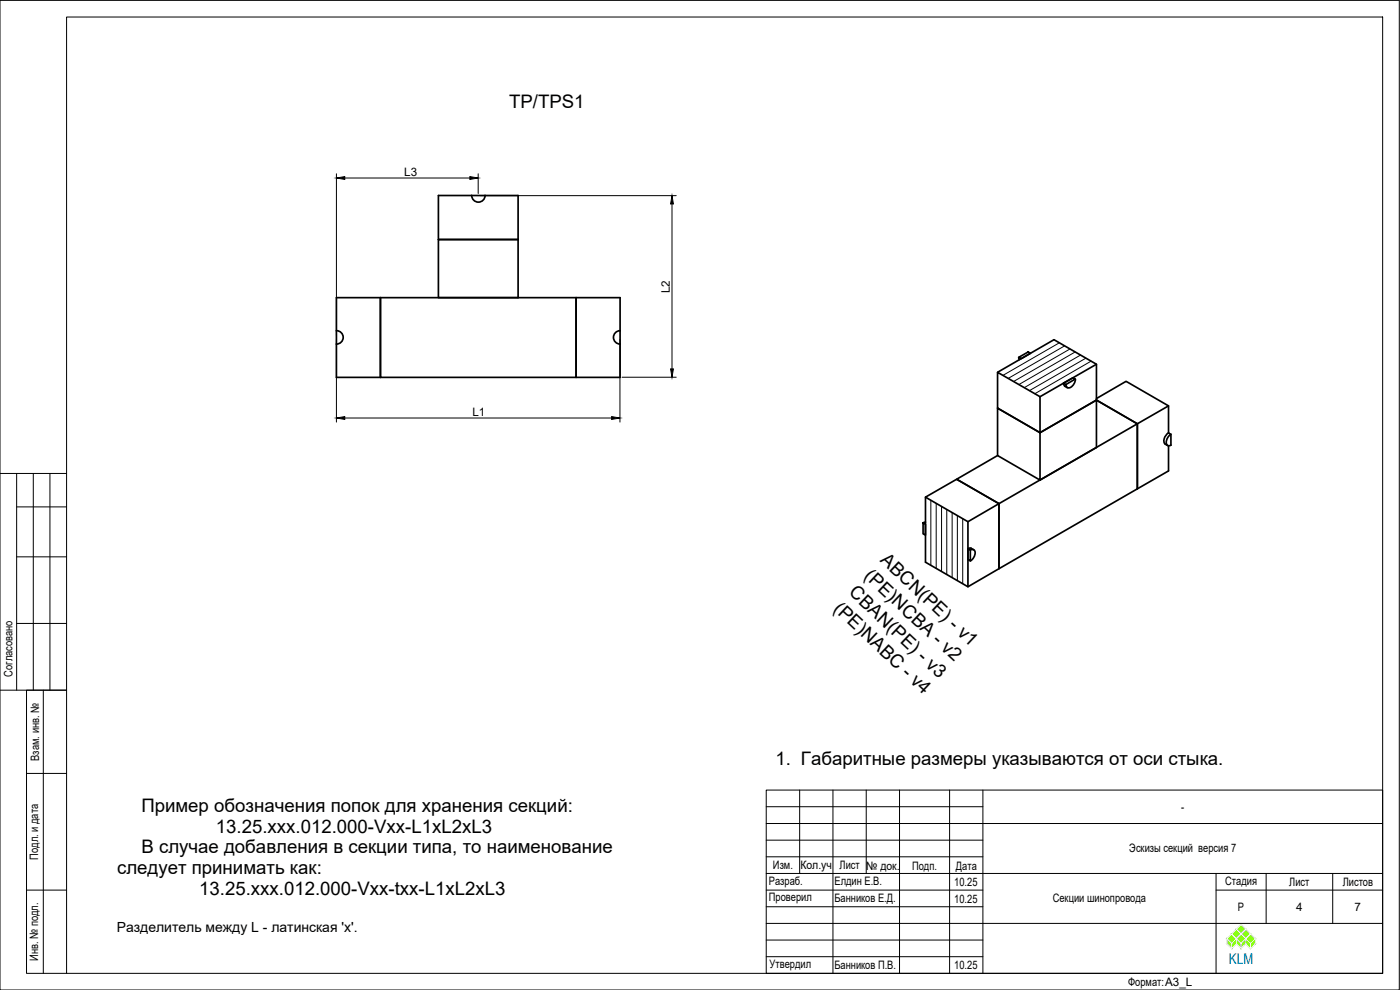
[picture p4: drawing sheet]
<svg xmlns="http://www.w3.org/2000/svg" width="420mm" height="297mm" viewBox="0 0 420 297" stroke-linecap="round" stroke-linejoin="round" font-family="sans-serif">
<g fill="none" stroke="#000" stroke-width=".51">
<path d="M131.6 58.7h23.9v30.6h-23.9v-17.4h23.9h-23.9zM141.6 58.6a2.01 2.01 0 0 0 2 2 2.01 2.01 0 0 0 2-2M101 89.3h85.1v23.9h-13.2v-23.9v23.9h-58.7v-23.9v23.9h-13.2zM101 99.2a2.01 2.01 0 0 1 2 2 2.01 2.01 0 0 1-2 2M186.1 99.2a2.01 2.01 0 0 0-2 2 2.01 2.01 0 0 0 2 2M299.4 111.7l16.9-9.8 12.8 7.4v10.7M299.4 111.7l12.7 7.3v10.8l-12.7-7.3zM305.7 107.2l.2 .7M305.7 107.2l2.9-1.6 .7 .4-2.8 1.6zM319.2 115l2.8-1.6 .7 .3-2.8 1.7zM319.2 115l.4 .9M319.6 115.9l.7 .4"/>
<path d="M322.8 113.7a2.61 2.61 0 0 1-2.3 2.7l-.5-.5-.1-.5M329.1 119.6l8.8-5.2 12.8 7.4-9.4 5.4-12.2-7.2M329.1 109.3l-17 9.7M299.4 122.5l12.7 7.3v14.2l-12.7-7.3zM329.1 120l12.2 7.2-41.5 23.9-12.7-7.3 12.3-7.1M329.1 120l-17 9.8M329.1 120v14.3l-17 9.7M350.7 129.9l.7 .4v3.3M350.7 133.8v7.5l-9.4 5.4v-19.5v19.5l-41.5 23.9v-19.5M350.7 121.8v8.1M350.7 129.9a2.39 2.39 0 0 0-1 3.3l.7 .5M351.4 130.3a2.61 2.61 0 0 0-1.1 3.2l.7 .2 .4-.1"/>
<path d="M277 156.9l.7 .4v3.3l-.7-.4zM277.7 149.2l9.4-5.4 12.7 7.3-9.3 5.4zM277.7 149.2v19.5l12.8 7.4 9.3-5.5v-19.5M277.8 156.7l-.8 .2M290.5 156.5v19.6M290.5 164.7l.7 .3v3.3l-.7-.4zM290.5 164.6l.8-.2 .9 .6M291.2 165a.96 .96 0 0 1 1.3 .1 .96 .96 0 0 1 .1 1.2l-.6 1.4-.8 .6"/>
</g>
<!-- layer: 0 -->
<g fill="none" stroke="#000" stroke-width=".3">
<path d="M0 .1h419.9v296.9h-419.9zM20 5.1h395v286.9h-395zM317.9 102.9l-16.9 9.7M319.5 103.8l-16.9 9.7M321.1 104.7l-16.9 9.8M322.7 105.6l-16.9 9.8M324.3 106.5l-16.9 9.8M325.9 107.5l-17 9.7M327.4 108.4l-16.8 9.7M0 142.1h20M5 152.1h15M5 142.1v65"/>
<path d="M10 142.1v65M15 142.1v65M279.4 150.1v19.5M281 151v19.5M282.6 151.9v19.5M284.1 152.9v19.5M285.7 153.8v19.5M287.3 154.7v19.5M288.9 155.6v19.5M5 167.1h15M5 187.1h15M0 207.1h20h-12v84.9h12"/>
<path d="M13 207.1v84.9M8 232.1h12M230 237.1h185v54.9h-185zM240 237.1v25M250 237.1v54.9M260 237.1v25M270 237.1v54.9M285 237.1v54.9M295 237.1v54.9M230 257.1h65M230 247.1h185M230 242h65"/>
<path d="M230 252.1h65M8 267.1h12M230 267.1h65M230 272.1h65M230 262.1h185M230 277.1h185M240 262.1h.1M365 267.1h50M365 262.1v29.9M380 262.1v15M400 262.1v15M230 282.1h65"/>
<path d="M230 287h65"/>
</g>
<path d="M101 52.1v48.5M103.5 53.4h37.5M143.5 52.1v6M144.1 58.7h58.8M201.7 61.2v49.5M101 101.9v24.7M186.1 101.9v24.7M186.7 113.2h16.2M103.5 125.4h80.1" fill="none" stroke="#000" stroke-width=".3"/>
<path d="M101 53.4l2.5-.4v.8zM141 53l2.5 .4-2.5 .4zM201.7 58.7l.4 2.5h-.8zM201.3 110.7h.8l-.4 2.5zM101 125.4l2.5-.4v.8zM183.6 125l2.5 .4-2.5 .4z" fill="#000" stroke="#000" stroke-width=".3"/>
<!-- layer: 0 -->
<g fill="#7fff00" stroke="#7fff00" stroke-width=".3">
<path d="M372.4 277.4l1.5 1.4h-2.8z"/>
<path d="M373.9 278.8l1.4 1.4h-2.9z"/>
<path d="M373.9 281.6l1.4-1.4 1.4 1.4z"/>
<path d="M371.1 278.8l1.3 1.4 1.5-1.4zM371.1 278.8l1.3 1.4h-2.7z"/>
<path d="M369.7 280.2l1.4 1.4 1.3-1.4zM368.2 281.6l1.5-1.4 1.4 1.4z"/>
<path d="M372.4 280.2l1.5 1.4 1.4-1.4zM371.1 281.6l1.3-1.4 1.5 1.4z"/>
<path d="M368.2 281.6l1.5 1.5 1.4-1.5zM368.2 281.6l1.5 1.5h-1.5z"/>
<path d="M373.9 281.6l1.4 1.5h-1.4zM373.9 281.6l-1.5 1.5h1.5zM371.1 281.6h2.8l-1.5 1.5zM371.1 281.6v1.5h1.3zM371.1 281.6v1.5h-1.4z"/>
<path d="M373.9 281.6h2.8l-1.4 1.5zM376.7 281.6l-1.4 1.5h1.4z"/>
<path d="M368.2 283.2h1.5v1.4zM369.7 283.2v1.4l1.4-1.4z"/>
<path d="M371.1 283.2h1.3v1.4zM372.4 283.2v1.4l1.5-1.4z"/>
<path d="M373.9 283.2h1.4v1.4zM375.3 283.2v1.4l1.4-1.4z"/>
<path d="M375.3 283.1l1.4 .1zM375.3 283.1l1.4 .1z"/>
<path d="M373.9 283.1l1.4 .1zM373.9 283.1l1.4 .1z"/>
<path d="M372.4 283.1l1.5 .1zM372.4 283.1l1.5 .1z"/>
<path d="M371.1 283.1l1.3 .1zM371.1 283.1l1.3 .1z"/>
<path d="M369.7 283.1l1.4 .1zM369.7 283.1l1.4 .1z"/>
<path d="M368.2 283.1l1.5 .1zM368.2 283.1l1.5 .1z"/>
</g>
<g fill="none" stroke="#fafafa" stroke-width=".3">
<path d="M371.1 278.8l1.3 1.4-1.3 1.4-1.4-1.4zM371.1 278.8l1.3-1.4 1.5 1.4-1.5 1.4zM368.2 281.6l1.5-1.4 1.4 1.4-1.4 1.5zM368.2 281.6v1.6l1.5 1.4M369.7 283.1v1.5M371.1 281.6l1.3-1.4 1.5 1.4-1.5 1.5zM371.1 281.6v1.6M372.4 280.2l1.5-1.4 1.4 1.4-1.4 1.4zM372.4 283.1v1.5M373.9 281.6l1.4-1.4 1.4 1.4-1.4 1.5zM373.9 281.6v1.6M375.3 283.1v1.5"/>
<path d="M376.7 281.6v1.6l-1.4 1.4-1.4-1.4-1.5 1.4-1.3-1.4-1.4 1.4"/>
</g>
<g font-size="5.6">
<text x="152.8" y="32.5">TP/TPS1</text>
<text x="259.1" y="173.1" transform="rotate(43 259.1 173.1)">(PE)NCBA - v2</text>
<text x="263.9" y="168.4" transform="rotate(43 263.9 168.4)">ABCN(PE) - v1</text>
<text x="254.5" y="178" transform="rotate(43 254.5 178)">CBAN(PE) - v3</text>
<text x="249.9" y="182.9" transform="rotate(43 249.9 182.9)">(PE)NABC - v4</text>
<text x="232.7" y="229.6">1. Габаритные размеры указываются от оси стыка.</text>
<text x="42.4" y="243.6">Пример обозначения попок для хранения секций:</text>
<text x="64.8" y="249.8">13.25.ххх.012.000-Vxx-L1xL2xL3</text>
<text x="42.5" y="256.1">В случае добавления в секции типа, то наименование</text>
<text x="35.1" y="262.2">следует принимать как:</text>
<text x="59.8" y="268.4">13.25.ххх.012.000-Vxx-txx-L1xL2xL3</text>
</g>
<text font-size="4.5" fill="#008ab8" x="368.8" y="289.2">KLM</text>
<text font-size="4.2" x="35.1" y="279.7">Разделитель между L - латинская 'x'.</text>
<g font-size="3.5">
<text x="121.3" y="52.7">L3</text>
<text x="201" y="88" transform="rotate(-90 201 88)">L2</text>
<text x="141.8" y="124.8">L1</text>
<text x="3.7" y="203" transform="rotate(-90 3.7 203)">Согласовано</text>
<text x="11.7" y="228.2" transform="rotate(-90 11.7 228.2)">Взам. инв. №</text>
<text x="354.5" y="243.3">-</text>
<text x="11.5" y="258" transform="rotate(-90 11.5 258)">Подл. и дата</text>
<text x="338.9" y="255.5">Эскизы секций версия 7</text>
<text x="232" y="260.8">Изм.</text>
<text x="240.2" y="260.8">Кол.уч</text>
<text x="252" y="260.8">Лист № док.</text>
<text x="273.7" y="261">Подп.</text>
<text x="286.9" y="261.1">Дата</text>
<text x="230.8" y="265.5">Разраб.</text>
<text x="250.4" y="265.5">Елдин Е.В.</text>
<text x="286.4" y="265.8">10.25</text>
<text x="367.7" y="265.6">Стадия</text>
<text x="386.9" y="265.8">Лист</text>
<text x="403" y="265.8">Листов</text>
<text x="230.8" y="270.5">Проверил</text>
<text x="250.4" y="270.5">Банников Е.Д.</text>
<text x="286.4" y="270.8">10.25</text>
<text x="315.9" y="270.5">Секции шинопровода</text>
<text x="371.5" y="273.3">Р</text>
<text x="389" y="273.3">4</text>
<text x="406.5" y="273.3">7</text>
<text x="11.5" y="288.3" transform="rotate(-90 11.5 288.3)">Инв. № подл.</text>
<text x="231" y="290.5">Утвердил</text>
<text x="250.4" y="290.8">Банников П.В.</text>
<text x="286.4" y="290.8">10.25</text>
<text x="338.6" y="295.8">Формат:A3_L</text>
</g>
</svg>
